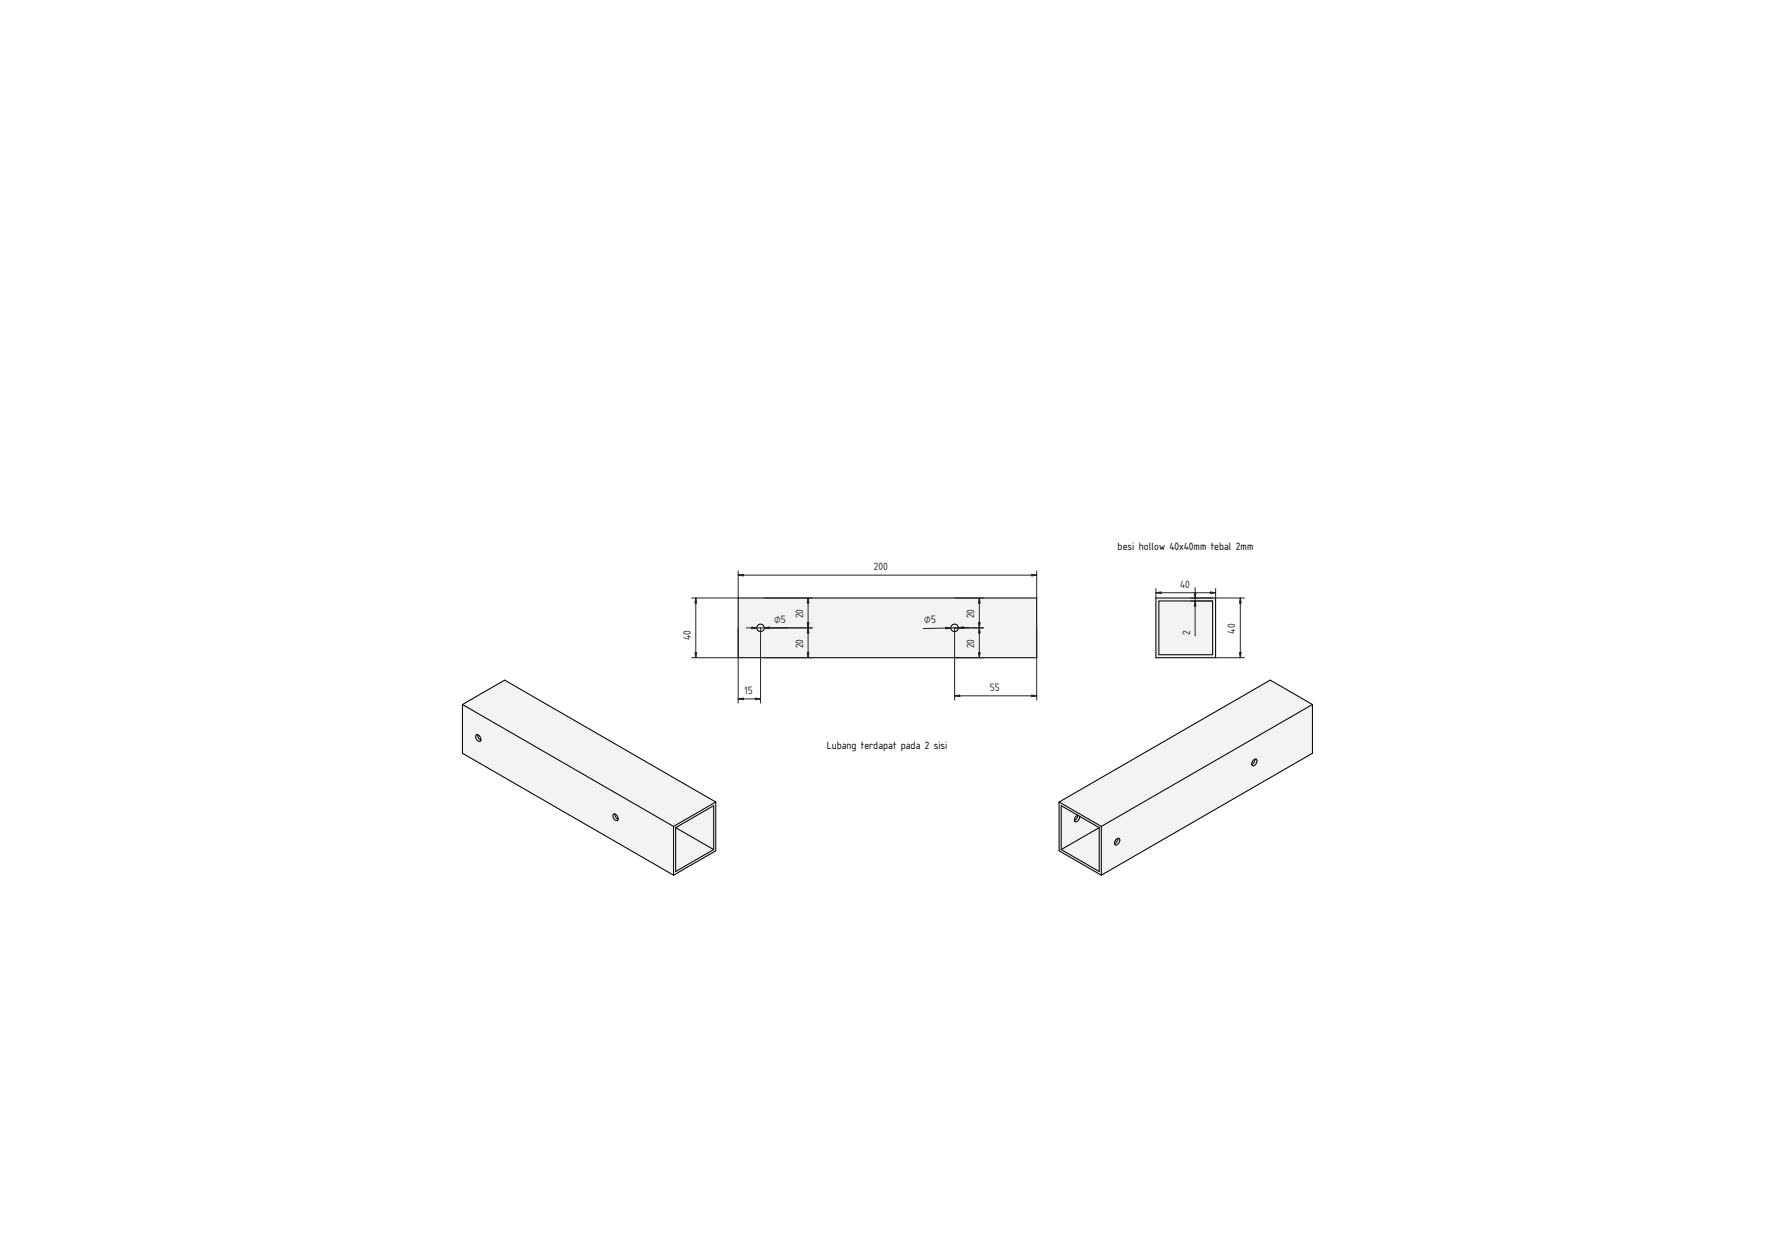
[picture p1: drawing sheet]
<svg xmlns="http://www.w3.org/2000/svg" width="1189mm" height="841mm" viewBox="0 0 1189 841" stroke-linecap="round" stroke-linejoin="round" font-family="sans-serif">
<g fill="#f1f3f5">
<path d="M494 400h200v40h-200z" fill-rule="evenodd"/>
<circle cx="509" cy="420" r="2.5"/>
<circle cx="639" cy="420" r="2.5"/>
</g>
<g fill="none" stroke="#000" stroke-width=".7">
<path d="M494 400h200v40h-200z"/>
<circle cx="509" cy="420" r="2.5"/>
<circle cx="639" cy="420" r="2.5"/>
</g>
<g fill="none" stroke="#212529" stroke-width=".67">
<path d="M494 385h200M494 382v18h-31M694 382v18M466 400v40M512 400h32M541 400v40M639 400h20M656 400v40M494 420v51M509 420v51M544 420h-44M649 420l-31 1"/>
<path d="M659 420h-20v49M694 420v49M463 440h31M512 440h32M639 440h20M494 468h15M639 466h55"/>
</g>
<g fill="#212529" stroke="#212529" stroke-width=".67">
<path d="M691 385h3l-3 1z"/>
<path d="M494 385h4v1z"/>
<path d="M466 400l1 4h-2z"/>
<path d="M465 437h2l-1 3z"/>
<path d="M512 420h3v1z"/>
<path d="M503 420h4l-4 1z"/>
<path d="M541 417h1l-1 3z"/>
<path d="M541 400l1 4h-1z"/>
<path d="M541 420l1 4h-1z"/>
<path d="M541 437h1l-1 3z"/>
<path d="M506 467l3 1-3 1z"/>
<path d="M494 468l4-1v2z"/>
<path d="M639 466l4-1v2z"/>
<path d="M691 465l3 1-3 1z"/>
<path d="M655 417h2l-1 3z"/>
<path d="M656 400l1 4h-2z"/>
<path d="M633 420h4l-4 1z"/>
<path d="M642 420h3v1z"/>
<path d="M656 420l1 4h-2z"/>
<path d="M655 437h2l-1 3z"/>
</g>
<g fill="#f1f3f5">
<path d="M453 554l25 15-25 15z"/>
<path d="M453 554l25-15v30z"/>
<path d="M310 472l28-17 141 82v33l-28 16-141-82z" fill-rule="evenodd"/>
<path d="M310 472l28-17 141 82-28 16z" fill-rule="evenodd"/>
<path d="M310 472l141 81v33l-141-82z" fill-rule="evenodd"/>
<path d="M451 553l28-16v33l-28 16z" fill-rule="evenodd"/>
<path d="M453 554l25-15v30l-25 15z" fill-rule="evenodd"/>
<path d="M319 492a2.5 2.5 0 0 1 3 1 2.5 2.5 0 0 1-1 3 3 3 0 0 1-2-4z" fill-rule="evenodd"/>
<path d="M411 545a2.5 2.5 0 0 1 2 2 2.5 2.5 0 0 1 0 3 3 3 0 0 1-2-5z" fill-rule="evenodd"/>
<path d="M411 545a1.6 1.6 0 0 1 1 2 1.6 1.6 0 0 1 1 2 3 3 0 0 1-2-4z" fill-rule="evenodd"/>
<path d="M319 492a1.6 1.6 0 0 1 2 2 1.6 1.6 0 0 1 1 2 3 3 0 0 1-3-4z" fill-rule="evenodd"/>
<path d="M320 492l2 2v2l-1-2z" fill-rule="evenodd"/>
<path d="M412 545l2 2v2l-2-2z" fill-rule="evenodd"/>
</g>
<g fill="none" stroke="#000" stroke-width=".7">
<path d="M310 472l28-17 141 82M310 472l141 81M310 472v32l141 82M319 492a2.5 2.5 0 0 1 3 1 2.5 2.5 0 0 1-1 3 3 3 0 0 1-2-4zM320 492l1 2 1 2M479 537l-28 16M479 537v33l-28 16M411 545a2.5 2.5 0 0 1 2 2 2.5 2.5 0 0 1 0 3 3 3 0 0 1-2-5zM412 545v2l2 2M451 553v33M453 554l25 15M453 554l25-15v30"/>
<path d="M453 554v30l25-15"/>
</g>
<g fill="#f1f3f5">
<path d="M711 569l25-15v30z"/>
<path d="M709 537l142-82 28 17v32l-141 82-29-16z" fill-rule="evenodd"/>
<path d="M709 537l142-82 28 17-141 81z" fill-rule="evenodd"/>
<path d="M738 553l141-81v32l-141 82z" fill-rule="evenodd"/>
<path d="M709 537l29 16v33l-29-16z" fill-rule="evenodd"/>
<path d="M711 539l25 15v30l-25-15z" fill-rule="evenodd"/>
<path d="M711 539l11 7a2.8 2.8 0 0 0-2 4l2-1 1-2 13 7-25 15z" fill-rule="evenodd"/>
<path d="M748 562a1.4 1.4 0 0 1 2 0 1.4 1.4 0 0 1 0 2 1.8 1.8 0 0 1-1 2 1.8 1.8 0 0 1-2-1z" fill-rule="evenodd"/>
<path d="M839 509a1.5 1.5 0 0 1 3 0 1.4 1.4 0 0 1 0 2 1.8 1.8 0 0 1-2 2 1.8 1.8 0 0 1-2-1z" fill-rule="evenodd"/>
<path d="M749 561a1.7 1.7 0 0 1 1 2 1.7 1.7 0 0 1-1 2 1.4 1.4 0 0 1-1 1 1.4 1.4 0 0 1-1-1l1-2z" fill-rule="evenodd"/>
<path d="M840 508a1.7 1.7 0 0 1 2 2 1.7 1.7 0 0 1-1 2 1.4 1.4 0 0 1-1 1 1.4 1.4 0 0 1-2-1l2-2z" fill-rule="evenodd"/>
<path d="M722 546l1 1v1a1.8 1.8 0 0 1-1 2 1.8 1.8 0 0 1-2-1l1-1z" fill-rule="evenodd"/>
<path d="M748 562l1-1-1 2-1 2z" fill-rule="evenodd"/>
<path d="M721 547l1-1-1 2-1 1z" fill-rule="evenodd"/>
<path d="M839 509l1-1v2l-2 2z" fill-rule="evenodd"/>
</g>
<g fill="none" stroke="#000" stroke-width=".7">
<path d="M879 472l-28-17-142 82M879 472l-141 81M879 472v32l-141 82M840 509a1.5 1.5 0 0 1 2 0 1.5 1.5 0 0 1-1 2 1.7 1.7 0 0 1-2 2 1.7 1.7 0 0 1 0-3zM840 508v2l-2 2M709 537l29 16M709 537v33l29 16M723 547v1a1.7 1.7 0 0 1-1 2 1.7 1.7 0 0 1-2-1v-1a1.7 1.7 0 0 1 2-2l-1 2-1 1M736 554v30l-25-15M736 554l-25-15v30M736 554l-25 15M738 553v33"/>
<path d="M748 562a1.5 1.5 0 0 1 2 0 1.5 1.5 0 0 1 0 2 1.8 1.8 0 0 1-3 2 1.7 1.7 0 0 1 0-3zM749 561l-1 2-1 2"/>
</g>
<g fill="#f1f3f5">
<path d="M774 400h40v40h-40z" fill-rule="evenodd"/>
<path d="M776 402h36v36h-36z" fill-rule="evenodd"/>
</g>
<path d="M774 400h40v40h-40zM776 402h36v36h-36z" fill="none" stroke="#000" stroke-width=".7"/>
<path d="M774 397h40M774 394v6M800 393v33M814 394v6h20M798 400h14M798 402h14M831 400v40M814 440h20" fill="none" stroke="#212529" stroke-width=".67"/>
<g fill="#212529" stroke="#212529" stroke-width=".67">
<path d="M774 397l4-1v1z"/>
<path d="M811 396l3 1h-3z"/>
<path d="M831 400v4h-1z"/>
<path d="M830 437h1v3z"/>
<path d="M800 397h1l-1 3z"/>
<path d="M800 402l1 4h-1z"/>
</g>
<g font-size="6.7">
<text x="749" y="368">besi hollow 40x40mm tebal 2mm</text>
<text x="554" y="502">Lubang terdapat pada 2 sisi</text>
</g>
<g font-size="6.7" fill="#212529">
<text x="585" y="382">200</text>
<text x="790" y="393">40</text>
<text x="518" y="417">⌀5</text>
<text x="538" y="414" transform="rotate(-90 538 414)">20</text>
<text x="619" y="417" transform="rotate(-1 619 417)">⌀5</text>
<text x="653" y="414" transform="rotate(-90 653 414)">20</text>
<text x="797" y="425" transform="rotate(-90 797 425)">2</text>
<text x="827" y="424" transform="rotate(-90 827 424)">40</text>
<text x="463" y="428" transform="rotate(-90 463 428)">40</text>
<text x="538" y="434" transform="rotate(-90 538 434)">20</text>
<text x="653" y="434" transform="rotate(-90 653 434)">20</text>
<text x="499" y="465">15</text>
<text x="663" y="463">55</text>
</g>
</svg>
